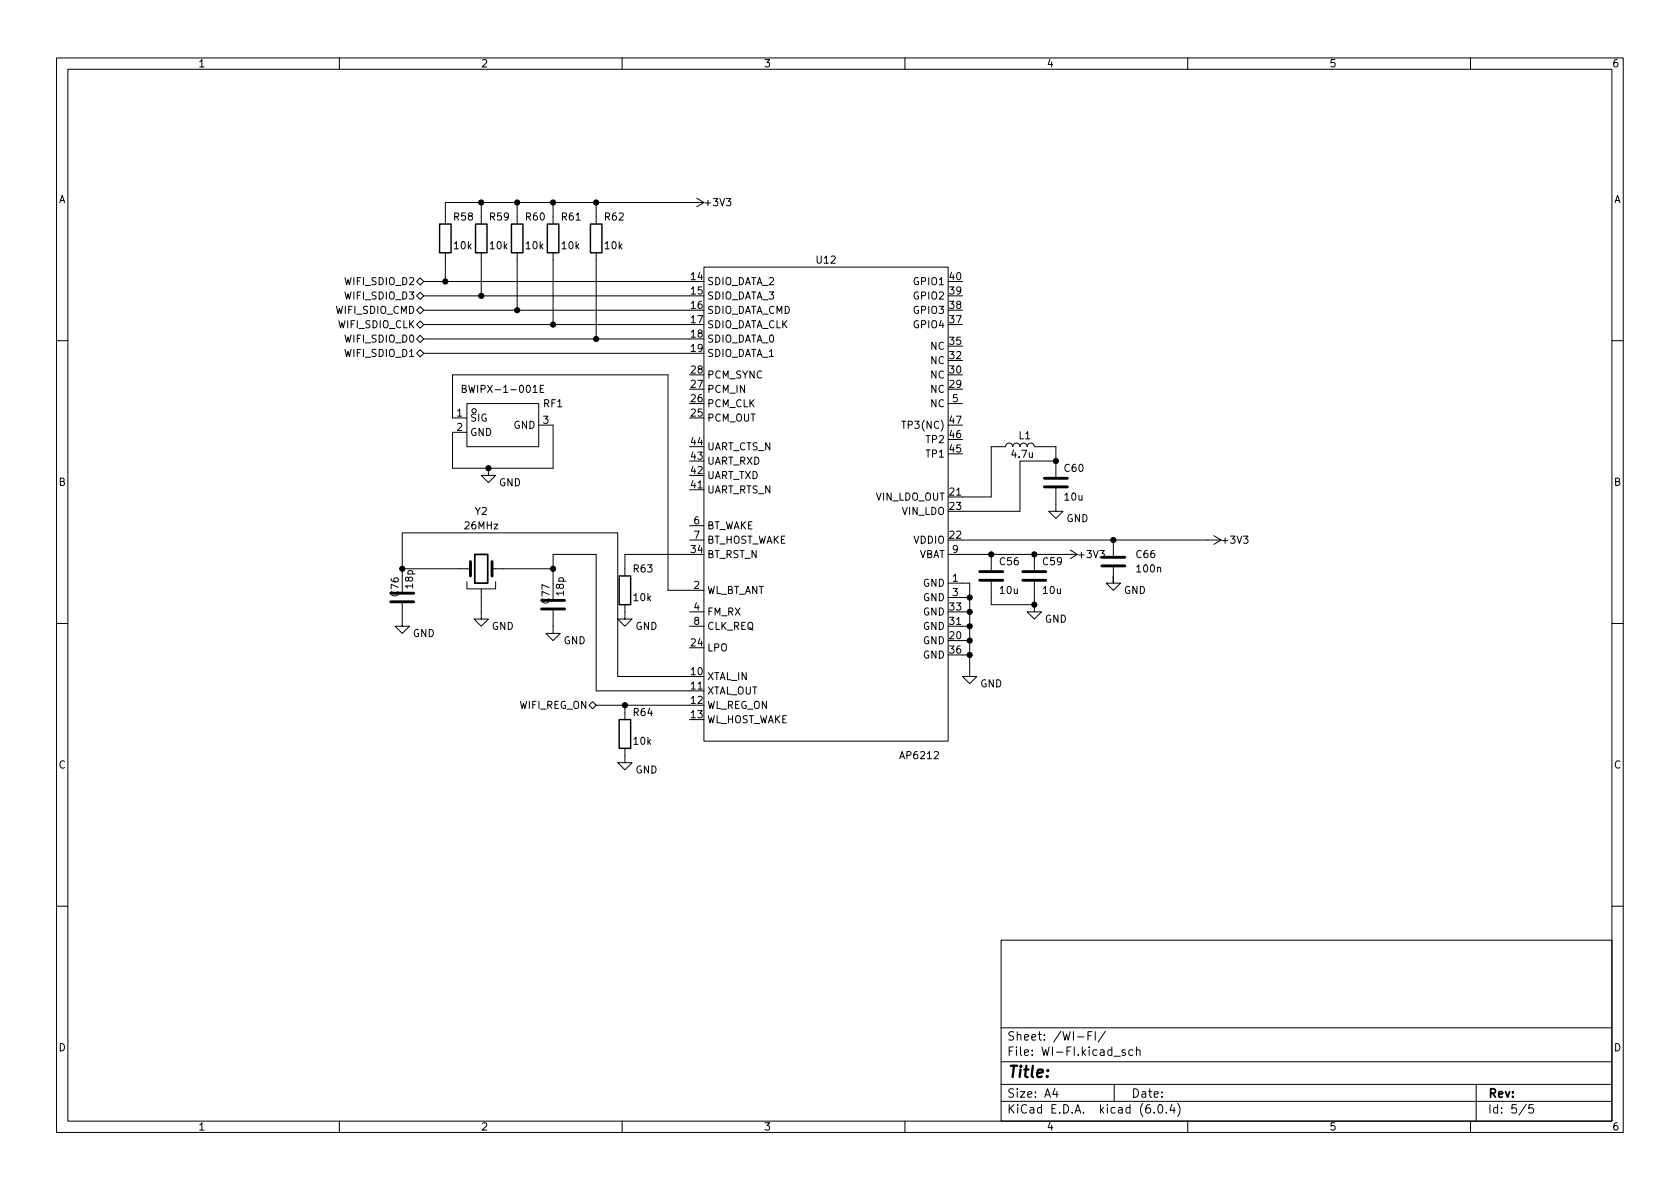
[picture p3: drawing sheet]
<svg xmlns="http://www.w3.org/2000/svg" width="297mm" height="210mm" viewBox="0 0 297 210" stroke-linecap="round" stroke-linejoin="round" font-family="sans-serif">
<g fill="none" stroke="#000" stroke-width=".18">
<path d="M10 10.2h277v190.1h-277zM12 12.2h273v186.1h-273zM60 10.2v2M110 10.2v2M160 10.2v2M210 10.2v2M260 10.2v2M85.1 35.8v3.8M91.4 35.8v3.8M97.8 35.8v3.8M105.4 35.8v3.8M123.2 35l1.3 .8"/>
<path d="M124.5 35.8h-45.8v3.8M124.5 35.8l-1.3 .8M73.7 59.9l.6-.6 .6 .6-.6 .7zM73.7 54.9l.6-.7 .6 .7-.6 .6zM73.7 49.8l.6-.7 .6 .7-.6 .6zM73.7 57.4l.6-.6 .6 .6-.6 .6zM74.3 51.7l.6 .6-.6 .7-.6-.7zM74.9 49.8h47M74.9 57.4h47M74.9 59.9h47M74.9 52.3h47M74.9 54.9h47"/>
<path d="M78.7 44.7v5.1M85.1 44.7v7.6M91.4 44.7v10.2M97.8 44.7v12.7M105.4 44.7v15.2M124.5 47.2h43.1v83.9h-43.1zM10 60.2h2M73.7 62.5l.6-.7 .6 .7-.6 .6zM74.9 62.5h47M81.7 68.7h.6l.1-.2-.1-.2-.6-.2v1.3h.5l.2-.1 .1-.3-.3-.3M82.5 71.4h12.7v7.6h-12.7zM82.5 73.9h-2.5v-7.6h38.1v38.1h6.4"/>
<path d="M95.2 75.2h2.6v7.6h-17.8v-6.4h2.5M95.5 68.7h.4M96.1 68.1h-.6v1.3h.6M159.4 74.5h.8M167.6 71.4h2.6M285 60.2h2M82.2 92.4l.5-.1 .2 .3-.7 .9h.7M84 92.3h-.3a.85 .85 0 0 0 0 1.2l.4-.1 .1-.4-.3-.3-.4 .1-.1 .2M84.7 93.5v-1.2l.4 .9 .4-.9v1.2M86.1 92.3v1.2M86.1 92.9h.8M86.4 82.8v1.3h1.2l-1.2 1.2-1.3-1.2h1.3"/>
<path d="M86.9 92.3v1.2M87.4 92.7h.6l-.6 .8h.6M121.9 95.5h2.6M121.9 98h-11.4v3.8M121.9 86.6h2.6M121.9 93h2.6M167.6 98h22.9M170.2 95.5h45.7M175.3 98v2.8M182.9 98v2.8M186.7 86.4v4h1.3l-1.3 1.3-1.3-1.3h1.3M186.7 84.3v-5.3h-3.8a.64 .64 0 0 0-.7-.6 .64 .64 0 0 0-.6 .6 .64 .64 0 0 0-.6-.6 .64 .64 0 0 0-.7 .6 .64 .64 0 0 0-.6-.6 .64 .64 0 0 0-.6 .6 .64 .64 0 0 0-.7-.6 .64 .64 0 0 0-.6 .6h-2.5v8.9h-7.7"/>
<path d="M186.7 81.5h-6.4v8.9h-10.1M189.2 97.3l1.3 .7M190.5 98l-1.3 .8M196.8 95.5v2.8M214.6 94.7l1.3 .8M215.9 95.5l-1.3 .8M10 110.2h2M71.1 106.7v4h1.3l-1.3 1.3-1.3-1.3h1.3M71.1 101.8v-7.6h38.1v25.4h12.7M71.1 100.6h12.1M82.5 102.9v1.2h5.1v-1.2M85.1 104.1v5.4h1.3l-1.3 1.2-1.3-1.2h1.3"/>
<path d="M87 100.6h10.8M97.8 107.9v4.1h1.3l-1.3 1.3-1.3-1.3h1.3M97.8 103.1v-5.1h7.6v24.2h19.1M110.5 106.9v2.6h1.3l-1.3 1.2-1.3-1.2h1.3M121.9 110.7h2.6M121.9 108.2h2.6M167.6 103.1h3.8v16.5h1.3l-1.3 1.3-1.2-1.3h1.2M167.6 105.7h3.8M167.6 110.7h3.8M170.2 108.2h1.2M170.2 113.3h1.2M170.2 115.8h1.2"/>
<path d="M175.3 102.9v4h7.6M182.9 106.9v1.3h1.2l-1.2 1.3-1.3-1.3h1.3M182.9 102.9v4M196.8 100.3v2.8h-1.2l1.2 1.3 1.3-1.3h-1.3v-1.3M285 110.2h2M104.1 124.7l.7-.6 .6 .6-.6 .6zM105.4 124.7h16.5M110.5 132.3v2.6h1.3l-1.3 1.2-1.3-1.2h1.3M110.5 124.7v2.5M10 160.2h2M177 166.3h108v32h-108zM285 160.2h2"/>
<path d="M60 198.3v2M110 198.3v2M160 198.3v2M177 194.8h108M177 191.8h108M177 187.8h108M177 181.8h108M186.5 192.5l-.4 1h1M186.9 193v1M192.4 183.1h.5M193.1 182.4h-.7v1.5M193.6 182.4v1.5"/>
<path d="M195.4 182.4l-1.3 1.9M197 191.8v3M198.9 185.7l-.3-.1-.2 .2v.3l.5 .1v.4h-.5M200.3 185.7l-.4-.1-.3 .3v.4l.1 .3h.6M200.9 185.8l.2-.2 .4 .1 .1 .9M200.9 185.1v1.5M204.1 196.7v.1M204.9 195.4l.2-.1a.81 .81 0 0 1 .6 .7 .81 .81 0 0 1-.3 .8h-.2a.81 .81 0 0 1-.6-.6 .81 .81 0 0 1 .3-.8zM206.2 196.7v.1M207.2 195.3l-.3 1h.9M207.6 195.8v1M208.2 195.1a1.72 1.72 0 0 1 0 2.3"/>
<path d="M210 198.3v2M260 198.3v2M261 191.8v6.5M269.9 195.3l-1.3 1.9M271.1 195.3h-.7l-.1 .7 .2-.1 .5 .1 .2 .2-.1 .5-.2 .1-.6-.1"/>
<circle cx="83.8" cy="72.6" r=".38"/>
</g>
<g fill="none" stroke="#000" stroke-width=".51">
<path d="M83.2 99.3v2.5M87 99.3v2.5M184.7 86.1h4M184.7 84.6h4M194.8 98.5h4.1M69.1 104.9h4.1M69.1 106.4h4.1M95.8 106.2h4M95.8 107.7h4M173.2 102.6h4.1M173.2 101.1h4.1M180.8 102.6h4.1"/>
<path d="M180.8 101.1h4.1M194.8 100.1h4.1"/>
</g>
<path d="M77.7 39.6h2.1v5.1h-2.1zM84.1 39.6h2v5.1h-2zM90.4 39.6h2.1v5.1h-2.1zM96.8 39.6h2v5.1h-2zM104.4 39.6h2v5.1h-2zM109.5 101.8h2v5.1h-2zM109.5 127.2h2v5.1h-2z" fill="none" stroke="#000" stroke-width=".25"/>
<path d="M83.9 98h2.3v5.1h-2.3z" fill="none" stroke="#000" stroke-width=".3"/>
<g fill="#000" stroke="#000" stroke-width=".18">
<circle cx="85.1" cy="35.8" r=".46"/>
<circle cx="91.4" cy="35.8" r=".46"/>
<circle cx="97.8" cy="35.8" r=".46"/>
<circle cx="105.4" cy="35.8" r=".46"/>
<circle cx="78.7" cy="49.8" r=".46"/>
<circle cx="85.1" cy="52.3" r=".46"/>
<circle cx="91.4" cy="54.9" r=".46"/>
<circle cx="97.8" cy="57.4" r=".46"/>
<circle cx="105.4" cy="59.9" r=".46"/>
<circle cx="86.4" cy="82.8" r=".46"/>
<circle cx="175.3" cy="98" r=".46"/>
<circle cx="182.9" cy="98" r=".46"/>
<circle cx="186.7" cy="81.5" r=".46"/>
<circle cx="196.8" cy="95.5" r=".46"/>
<circle cx="71.1" cy="100.6" r=".46"/>
<circle cx="97.8" cy="100.6" r=".46"/>
<circle cx="171.4" cy="113.3" r=".46"/>
<circle cx="171.4" cy="110.7" r=".46"/>
<circle cx="171.4" cy="108.2" r=".46"/>
<circle cx="171.4" cy="105.7" r=".46"/>
<circle cx="171.4" cy="115.8" r=".46"/>
<circle cx="182.9" cy="106.9" r=".46"/>
<circle cx="110.5" cy="124.7" r=".46"/>
</g>
<text font-size="2.8" x="178" y="190.6">Title:</text>
<g font-size="2.1">
<text x="178" y="184">Sheet: /WI-FI/</text>
<text x="178" y="186.7">File: WI-FI.kicad_sch</text>
<text x="178" y="196.9">KiCad E.D.A. kicad (6.0.4)</text>
<text x="178" y="194.1">Size: A4</text>
<text x="200" y="194.1">Date:</text>
<text x="263" y="194.1">Rev:</text>
<text x="263" y="196.9">Id: 5/5</text>
</g>
<g font-size="1.8">
<text x="35" y="11.9">1</text>
<text x="85" y="11.9">2</text>
<text x="135" y="11.9">3</text>
<text x="185" y="11.9">4</text>
<text x="235" y="11.9">5</text>
<text x="285" y="11.9">6</text>
<text x="10.3" y="35.9">A</text>
<text x="285.3" y="35.9">A</text>
<text x="80.3" y="39">R58</text>
<text x="86.7" y="39">R59</text>
<text x="93" y="39">R60</text>
<text x="99.4" y="39">R61</text>
<text x="107" y="39">R62</text>
<text x="124.8" y="36.4">+3V3</text>
<text x="80.3" y="44.1">10k</text>
<text x="86.7" y="44.1">10k</text>
<text x="93" y="44.1">10k</text>
<text x="99.4" y="44.1">10k</text>
<text x="107" y="44.1">10k</text>
<text x="144.4" y="46.6">U12</text>
<text x="61.2" y="53">WIFI_SDIO_D3</text>
<text x="61.2" y="50.4">WIFI_SDIO_D2</text>
<text x="122.2" y="49.5">14</text>
<text x="122.2" y="52.1">15</text>
<text x="125" y="50.4">SDIO_DATA_2</text>
<text x="125" y="53">SDIO_DATA_3</text>
<text x="161.7" y="53">GPIO2</text>
<text x="161.7" y="50.4">GPIO1</text>
<text x="167.9" y="52.1">39</text>
<text x="167.9" y="49.5">40</text>
<text x="59.4" y="55.5">WIFI_SDIO_CMD</text>
<text x="59.8" y="58">WIFI_SDIO_CLK</text>
<text x="122.2" y="54.6">16</text>
<text x="122.2" y="57.1">17</text>
<text x="122.2" y="59.7">18</text>
<text x="125" y="55.5">SDIO_DATA_CMD</text>
<text x="125" y="58">SDIO_DATA_CLK</text>
<text x="161.7" y="58">GPIO4</text>
<text x="161.7" y="55.5">GPIO3</text>
<text x="167.9" y="57.1">37</text>
<text x="167.9" y="54.6">38</text>
<text x="61.2" y="60.6">WIFI_SDIO_D0</text>
<text x="61.2" y="63.1">WIFI_SDIO_D1</text>
<text x="122.2" y="62.2">19</text>
<text x="125" y="60.6">SDIO_DATA_0</text>
<text x="125" y="63.1">SDIO_DATA_1</text>
<text x="164.6" y="64.4">NC</text>
<text x="164.6" y="61.8">NC</text>
<text x="167.9" y="63.5">32</text>
<text x="167.9" y="61">35</text>
<text x="82.9" y="69.5">BWIPX-1-001E</text>
<text x="122.2" y="71.1">26</text>
<text x="122.2" y="68.6">27</text>
<text x="122.2" y="66">28</text>
<text x="125" y="69.5">PCM_IN</text>
<text x="125" y="66.9">PCM_SYNC</text>
<text x="164.6" y="69.5">NC</text>
<text x="164.6" y="66.9">NC</text>
<text x="167.9" y="68.6">29</text>
<text x="167.9" y="66">30</text>
<text x="168.4" y="71.1">5</text>
<text x="80.8" y="73.7">1</text>
<text x="80.8" y="76.2">2</text>
<text x="83.1" y="74.5">SIG</text>
<text x="83.1" y="77.1">GND</text>
<text x="90.8" y="75.8">GND</text>
<text x="96" y="74.9">3</text>
<text x="96.1" y="72">RF1</text>
<text x="122.2" y="73.7">25</text>
<text x="125" y="74.5">PCM_OUT</text>
<text x="125" y="72">PCM_CLK</text>
<text x="160.2" y="75.8">TP3(NC)</text>
<text x="164.6" y="72">NC</text>
<text x="167.9" y="77.5">46</text>
<text x="167.9" y="74.9">47</text>
<text x="180.2" y="77.7">L1</text>
<text x="122.2" y="83.8">42</text>
<text x="122.2" y="81.3">43</text>
<text x="122.2" y="78.7">44</text>
<text x="125" y="82.2">UART_RXD</text>
<text x="125" y="79.6">UART_CTS_N</text>
<text x="163.9" y="80.9">TP1</text>
<text x="163.9" y="78.4">TP2</text>
<text x="167.9" y="80">45</text>
<text x="179" y="80.9">4.7u</text>
<text x="188.3" y="83.4">C60</text>
<text x="10.3" y="85.9">B</text>
<text x="88.2" y="86">GND</text>
<text x="122.2" y="86.4">41</text>
<text x="125" y="87.2">UART_RTS_N</text>
<text x="125" y="84.7">UART_TXD</text>
<text x="154.7" y="88.5">VIN_LDO_OUT</text>
<text x="167.9" y="87.6">21</text>
<text x="188.3" y="88.5">10u</text>
<text x="285.3" y="85.9">B</text>
<text x="84" y="91.1">Y2</text>
<text x="122.7" y="92.7">6</text>
<text x="122.7" y="95.2">7</text>
<text x="125" y="93.6">BT_WAKE</text>
<text x="159.5" y="91.1">VIN_LDO</text>
<text x="167.9" y="95.2">22</text>
<text x="167.9" y="90.2">23</text>
<text x="188.5" y="92.3">GND</text>
<text x="112.1" y="101.2">R63</text>
<text x="122.2" y="97.8">34</text>
<text x="125" y="98.7">BT_RST_N</text>
<text x="125" y="96.1">BT_HOST_WAKE</text>
<text x="161.5" y="96.1">VDDIO</text>
<text x="162.3" y="98.7">VBAT</text>
<text x="168.4" y="97.8">9</text>
<text x="176.8" y="99.9">C56</text>
<text x="184.5" y="99.9">C59</text>
<text x="190.9" y="98.7">+3V3</text>
<text x="201" y="98.7">C66</text>
<text x="201.1" y="101.2">100n</text>
<text x="216.3" y="96.1">+3V3</text>
<text x="70.5" y="105.4" transform="rotate(-90 70.5 105.4)">C76</text>
<text x="73" y="104" transform="rotate(-90 73 104)">18p</text>
<text x="97.2" y="106.7" transform="rotate(-90 97.2 106.7)">C77</text>
<text x="99.7" y="105.2" transform="rotate(-90 99.7 105.2)">18p</text>
<text x="112.1" y="106.3">10k</text>
<text x="122.7" y="104.1">2</text>
<text x="122.7" y="107.9">4</text>
<text x="125" y="105">WL_BT_ANT</text>
<text x="163.2" y="103.8">GND</text>
<text x="163.2" y="106.3">GND</text>
<text x="167.9" y="107.9">33</text>
<text x="168.4" y="102.9">1</text>
<text x="168.4" y="105.4">3</text>
<text x="176.9" y="105">10u</text>
<text x="184.5" y="105">10u</text>
<text x="198.7" y="105">GND</text>
<text x="73" y="112.6">GND</text>
<text x="86.9" y="111.4">GND</text>
<text x="99.6" y="113.9">GND</text>
<text x="112.3" y="111.4">GND</text>
<text x="122.7" y="110.5">8</text>
<text x="125" y="108.8">FM_RX</text>
<text x="125" y="111.4">CLK_REQ</text>
<text x="163.2" y="113.9">GND</text>
<text x="163.2" y="111.4">GND</text>
<text x="163.2" y="108.8">GND</text>
<text x="167.9" y="113">20</text>
<text x="167.9" y="110.5">31</text>
<text x="184.7" y="110.1">GND</text>
<text x="122.2" y="119.4">10</text>
<text x="122.2" y="114.3">24</text>
<text x="125" y="115.2">LPO</text>
<text x="163.2" y="116.5">GND</text>
<text x="167.9" y="115.6">36</text>
<text x="91.8" y="125.3">WIFI_REG_ON</text>
<text x="122.2" y="121.9">11</text>
<text x="122.2" y="124.5">12</text>
<text x="125" y="120.3">XTAL_IN</text>
<text x="125" y="122.8">XTAL_OUT</text>
<text x="125" y="125.3">WL_REG_ON</text>
<text x="173.3" y="121.5">GND</text>
<text x="112.1" y="126.6">R64</text>
<text x="112.1" y="131.7">10k</text>
<text x="122.2" y="127">13</text>
<text x="125" y="127.9">WL_HOST_WAKE</text>
<text x="10.3" y="135.9">C</text>
<text x="112.3" y="136.8">GND</text>
<text x="159.4" y="134.2">AP6212</text>
<text x="285.3" y="135.9">C</text>
<text x="10.3" y="185.9">D</text>
<text x="285.3" y="185.9">D</text>
<text x="35" y="199.9">1</text>
<text x="85" y="199.9">2</text>
<text x="135" y="199.9">3</text>
<text x="185" y="199.9">4</text>
<text x="235" y="199.9">5</text>
<text x="285" y="199.9">6</text>
</g>
</svg>
